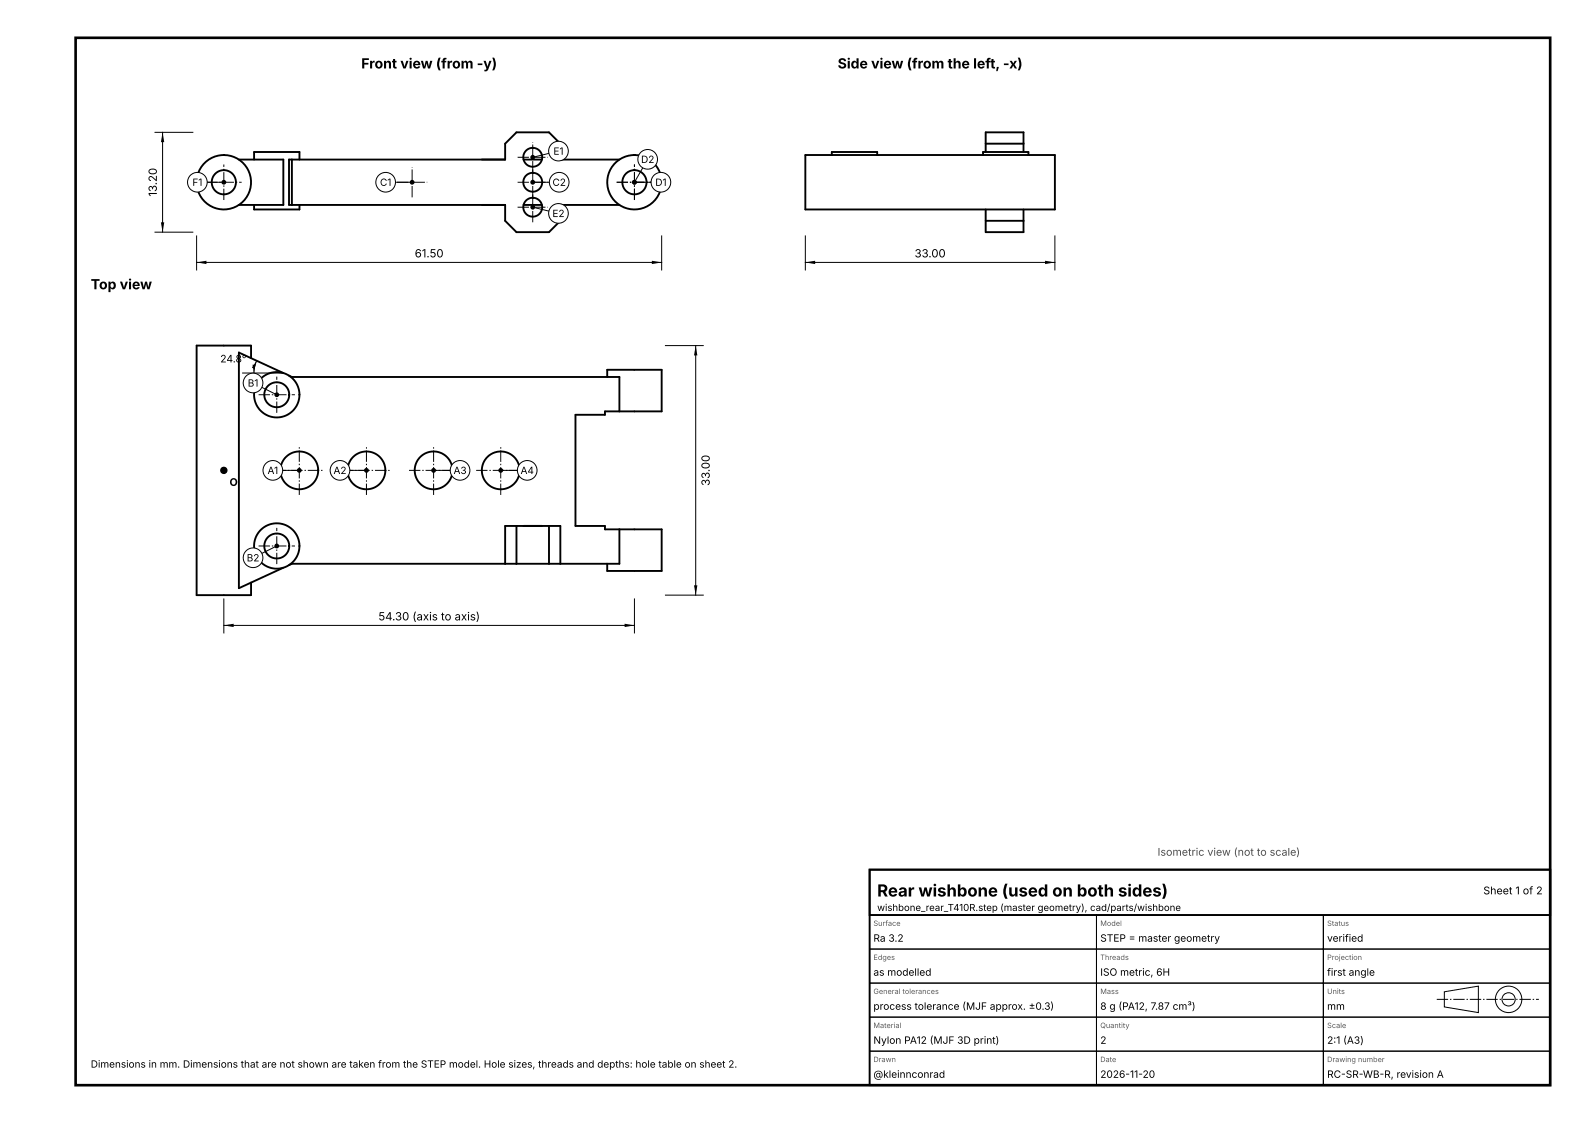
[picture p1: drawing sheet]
<svg xmlns="http://www.w3.org/2000/svg" width="420mm" height="297mm" viewBox="0 0 420 297" stroke-linecap="round" stroke-linejoin="round" font-family="sans-serif">
<g fill="none" stroke="#000" stroke-width=".5">
<path d="M260.7 38h10M63.2 42.2h11.7v12h-11.7M67.2 42.2v-2h12v2M67.2 54.2v1.2h12v-1.2M77.2 42.2v12M127.4 42.2h6.2M127.4 54.2h6.2M133.6 42.2h-57.2v12h57.2M133.6 42.2v-4.2l3-3h8.6l3 3v4.2h15.6M133.6 54.2v4.2l3 3h8.6l3-3v-4.2h15.6M138.5 42.2h4.8M138.5 54.2h4.8"/>
<path d="M213 41h66v14.4h-66zM220 41v-.8h12v.8M260 41v-.8h12v.8M260.7 40.2v-5.2h10v5.2M260.7 55.4v6h10v-6M260.7 58.4h10M66.4 94.7v-3.3h-14.4v66h14.4v-3.3M74.9 98.7l-11.7-5.5v62.4l11.7-5.5M76.4 99.3l.8 .4h86.6v9.1M160.6 99.7v-1.9h14.4v11h-11.2M163.8 108.8h-3.8v.9h-7.8v29.4h7.8v.9h3.8M136.6 139.1v10"/>
<path d="M138.5 139.1h4.8M145.2 139.1v10M133.6 149.1v-10h14.6v10M163.8 140h11.2v11h-14.4v-1.9M163.8 140v9.1h-86.6l-.8 .4"/>
<circle cx="59.2" cy="48.2" r="7.2"/>
<circle cx="59.2" cy="48.2" r="3.2"/>
<circle cx="140.9" cy="41.6" r="2.5"/>
<circle cx="140.9" cy="54.8" r="2.5"/>
<circle cx="140.9" cy="48.2" r="2.5"/>
<circle cx="167.8" cy="48.2" r="7.2"/>
<circle cx="167.8" cy="48.2" r="3.2"/>
<circle cx="73.2" cy="104.4" r="6"/>
<circle cx="73.2" cy="104.4" r="3.3"/>
<circle cx="79.2" cy="124.4" r="5"/>
<circle cx="96.9" cy="124.4" r="5"/>
<circle cx="114.7" cy="124.4" r="5"/>
<circle cx="132.4" cy="124.4" r="5"/>
<circle cx="73.2" cy="144.4" r="3.3"/>
<circle cx="73.2" cy="144.4" r="6"/>
</g>
<g fill="none" stroke="#000" stroke-width=".26" stroke-dasharray="3 .5 .4 .5" stroke-linecap="butt">
<path d="M54.5 48.2h9.4M59.2 52.9v-9.4M105 48.2h8M109 52.2v-8M136.9 48.2h8M136.9 41.6h8M136.9 54.8h8M140.9 52.2v-8M140.9 45.6v-8M140.9 58.8v-8M163.1 48.2h9.4M167.8 52.9v-9.4"/>
<path d="M68.4 104.4h9.6M73.2 109.2v-9.6M72.7 124.4h13M79.2 130.9v-13M90.4 124.4h13M96.9 130.9v-13M108.2 124.4h13M114.7 130.9v-13M125.9 124.4h13M132.4 130.9v-13M68.4 144.4h9.6M73.2 149.2v-9.6"/>
<path d="M380 264.3h27"/>
</g>
<g fill="none" stroke="#000" stroke-width=".26">
<path d="M41 35h10M43 35v26.4M54.8 48.2h4.4M104.6 48.2h4.4M140.9 48.2h4.4M140.9 54.8l4.3 1M145.2 40.6l-4.3 1M170 44.4l-2.2 3.8h4.4M41 61.4h10M52 62.4v9M52 69.4h123M175 62.4v9"/>
<path d="M213 69.4h66M213 62.4v9M279 62.4v9M64.2 98.7h10.7M67.9 95.4l-.6 1.6-.1 1.7M176 91.4h10M184 91.4v66M69.3 102.4l3.9 2M74.8 124.4h4.4M92.5 124.4h4.4M114.7 124.4h4.4M132.4 124.4h4.4"/>
<path d="M59.2 158.4v9M73.2 144.4l-3.9 2M167.8 158.4v9M176 157.4h10M59.2 165.4h108.6"/>
</g>
<path d="M43 35l.4 2.6h-.8zM42.6 58.8h.8l-.4 2.6zM52 69.4l2.6-.4v.8zM172.4 69l2.6 .4-2.6 .4zM213 69.4l2.6-.4v.8zM276.4 69l2.6 .4-2.6 .4zM184 91.4l.4 2.6h-.8zM183.6 154.8h.8l-.4 2.6z" fill="#000"/>
<circle cx="109" cy="48.2" r=".45" fill="#000" stroke="#000" stroke-width=".35"/>
<circle cx="102" cy="48.2" r="2.6" fill="#fff" stroke="#000" stroke-width=".26"/>
<circle cx="140.9" cy="48.2" r=".45" fill="#000" stroke="#000" stroke-width=".35"/>
<circle cx="147.9" cy="48.2" r="2.6" fill="#fff" stroke="#000" stroke-width=".26"/>
<circle cx="167.8" cy="48.2" r=".45" fill="#000" stroke="#000" stroke-width=".35"/>
<circle cx="174.8" cy="48.2" r="2.6" fill="#fff" stroke="#000" stroke-width=".26"/>
<circle cx="167.8" cy="48.2" r=".45" fill="#000" stroke="#000" stroke-width=".35"/>
<circle cx="171.3" cy="42.1" r="2.6" fill="#fff" stroke="#000" stroke-width=".26"/>
<circle cx="140.9" cy="41.6" r=".45" fill="#000" stroke="#000" stroke-width=".35"/>
<circle cx="147.7" cy="40" r="2.6" fill="#fff" stroke="#000" stroke-width=".26"/>
<circle cx="140.9" cy="54.8" r=".45" fill="#000" stroke="#000" stroke-width=".35"/>
<circle cx="147.7" cy="56.4" r="2.6" fill="#fff" stroke="#000" stroke-width=".26"/>
<circle cx="59.2" cy="48.2" r=".45" fill="#000" stroke="#000" stroke-width=".35"/>
<circle cx="52.2" cy="48.2" r="2.6" fill="#fff" stroke="#000" stroke-width=".26"/>
<circle cx="79.2" cy="124.4" r=".45" fill="#000" stroke="#000" stroke-width=".35"/>
<circle cx="72.2" cy="124.4" r="2.6" fill="#fff" stroke="#000" stroke-width=".26"/>
<circle cx="96.9" cy="124.4" r=".45" fill="#000" stroke="#000" stroke-width=".35"/>
<circle cx="89.9" cy="124.4" r="2.6" fill="#fff" stroke="#000" stroke-width=".26"/>
<circle cx="114.7" cy="124.4" r=".45" fill="#000" stroke="#000" stroke-width=".35"/>
<circle cx="121.7" cy="124.4" r="2.6" fill="#fff" stroke="#000" stroke-width=".26"/>
<circle cx="132.4" cy="124.4" r=".45" fill="#000" stroke="#000" stroke-width=".35"/>
<circle cx="139.4" cy="124.4" r="2.6" fill="#fff" stroke="#000" stroke-width=".26"/>
<circle cx="73.2" cy="104.4" r=".45" fill="#000" stroke="#000" stroke-width=".35"/>
<circle cx="66.9" cy="101.3" r="2.6" fill="#fff" stroke="#000" stroke-width=".26"/>
<circle cx="73.2" cy="144.4" r=".45" fill="#000" stroke="#000" stroke-width=".35"/>
<circle cx="66.9" cy="147.5" r="2.6" fill="#fff" stroke="#000" stroke-width=".26"/>
<path d="M66.8 96.5h.7l-.3 2.2zM67.9 95.4l-.6 2.2-.7-.4zM59.2 165.4l2.6-.4v.8zM165.2 165l2.6 .4-2.6 .4z" fill="#000"/>
<circle cx="59.2" cy="124.4" r=".8" fill="#000" stroke="#000" stroke-width=".35"/>
<path d="M20 10h390v277h-390z" fill="none" stroke="#000" stroke-width=".7" stroke-linecap="butt"/>
<g fill="none" stroke="#000" stroke-width=".26">
<path d="M230 251h60v9h-60zM230 242h60v9h-60zM290 251h60v9h-60zM290 242h60v9h-60zM350 251h60v9h-60zM350 242h60v9h-60zM230 278h60v9h-60zM230 269h60v9h-60zM230 260h60v9h-60zM290 278h60v9h-60zM290 269h60v9h-60zM290 260h60v9h-60z"/>
<path d="M350 278h60v9h-60zM350 269h60v9h-60zM350 260h60v9h-60zM382 262.3l9-1.5v7l-9-1.5z"/>
<circle cx="399" cy="264.3" r="1.75"/>
<circle cx="399" cy="264.3" r="3.5"/>
</g>
<path d="M230 230h180v12h-180zM230 230h180v57h-180z" fill="none" stroke="#000" stroke-width=".5"/>
<text font-size="4.4" x="232" y="237.1">Rear wishbone (used on both sides)</text>
<g font-size="3.7">
<text x="95.5" y="18.1">Front view (from -y)</text>
<text x="221.6" y="18.1">Side view (from the left, -x)</text>
<text x="24" y="76.5">Top view</text>
</g>
<g font-size="3">
<text x="41.5" y="52" transform="rotate(-90 41.5 52)">13.20</text>
<text x="109.7" y="68.1">61.50</text>
<text x="241.9" y="68.1">33.00</text>
<text x="187.7" y="128.5" transform="rotate(-90 187.7 128.5)">33.00</text>
<text x="100" y="164.1">54.30 (axis to axis)</text>
</g>
<g font-size="2.8">
<text x="58.2" y="95.9">24.8°</text>
<text x="60.7" y="128.5">O</text>
<text x="392.3" y="236.5">Sheet 1 of 2</text>
</g>
<text font-size="2.8" fill="#4d4d4d" x="306.1" y="226.3">Isometric view (not to scale)</text>
<g font-size="2.7">
<text x="231" y="249.1">Ra 3.2</text>
<text x="291" y="249.1">STEP = master geometry</text>
<text x="351" y="249.1">verified</text>
<text x="231" y="258.1">as modelled</text>
<text x="291" y="258.1">ISO metric, 6H</text>
<text x="351" y="258.1">first angle</text>
<text x="231" y="267.1">process tolerance (MJF approx. ±0.3)</text>
<text x="291" y="267.1">8 g (PA12, 7.87 cm³)</text>
<text x="351" y="267.1">mm</text>
<text x="231" y="276.1">Nylon PA12 (MJF 3D print)</text>
<text x="291" y="276.1">2</text>
<text x="351" y="276.1">2:1 (A3)</text>
<text x="231" y="285.1">@kleinnconrad</text>
<text x="291" y="285.1">2026-11-20</text>
<text x="351" y="285.1">RC-SR-WB-R, revision A</text>
</g>
<g font-size="2.6">
<text x="146.4" y="40.9">E1</text>
<text x="169.5" y="43.1">D2</text>
<text x="50.9" y="49.2">F1</text>
<text x="100.5" y="49.2">C1</text>
<text x="146.1" y="49.2">C2</text>
<text x="173.3" y="49.2">D1</text>
<text x="146.1" y="57.4">E2</text>
<text x="65.5" y="102.3">B1</text>
<text x="70.8" y="125.4">A1</text>
<text x="88.2" y="125.4">A2</text>
<text x="120" y="125.4">A3</text>
<text x="137.7" y="125.4">A4</text>
<text x="65.3" y="148.5">B2</text>
<text x="24" y="282.4">Dimensions in mm. Dimensions that are not shown are taken from the STEP model. Hole sizes, threads and depths: hole table on sheet 2.</text>
</g>
<text font-size="2.5" x="232" y="240.9">wishbone_rear_T410R.step (master geometry), cad/parts/wishbone</text>
<g font-size="1.9" fill="#595959">
<text x="231" y="244.9">Surface</text>
<text x="291" y="244.9">Model</text>
<text x="351" y="244.9">Status</text>
<text x="231" y="253.9">Edges</text>
<text x="291" y="253.9">Threads</text>
<text x="351" y="253.9">Projection</text>
<text x="231" y="262.9">General tolerances</text>
<text x="291" y="262.9">Mass</text>
<text x="351" y="262.9">Units</text>
<text x="231" y="271.9">Material</text>
<text x="291" y="271.9">Quantity</text>
<text x="351" y="271.9">Scale</text>
<text x="231" y="280.9">Drawn</text>
<text x="291" y="280.9">Date</text>
<text x="351" y="280.9">Drawing number</text>
</g>
</svg>
